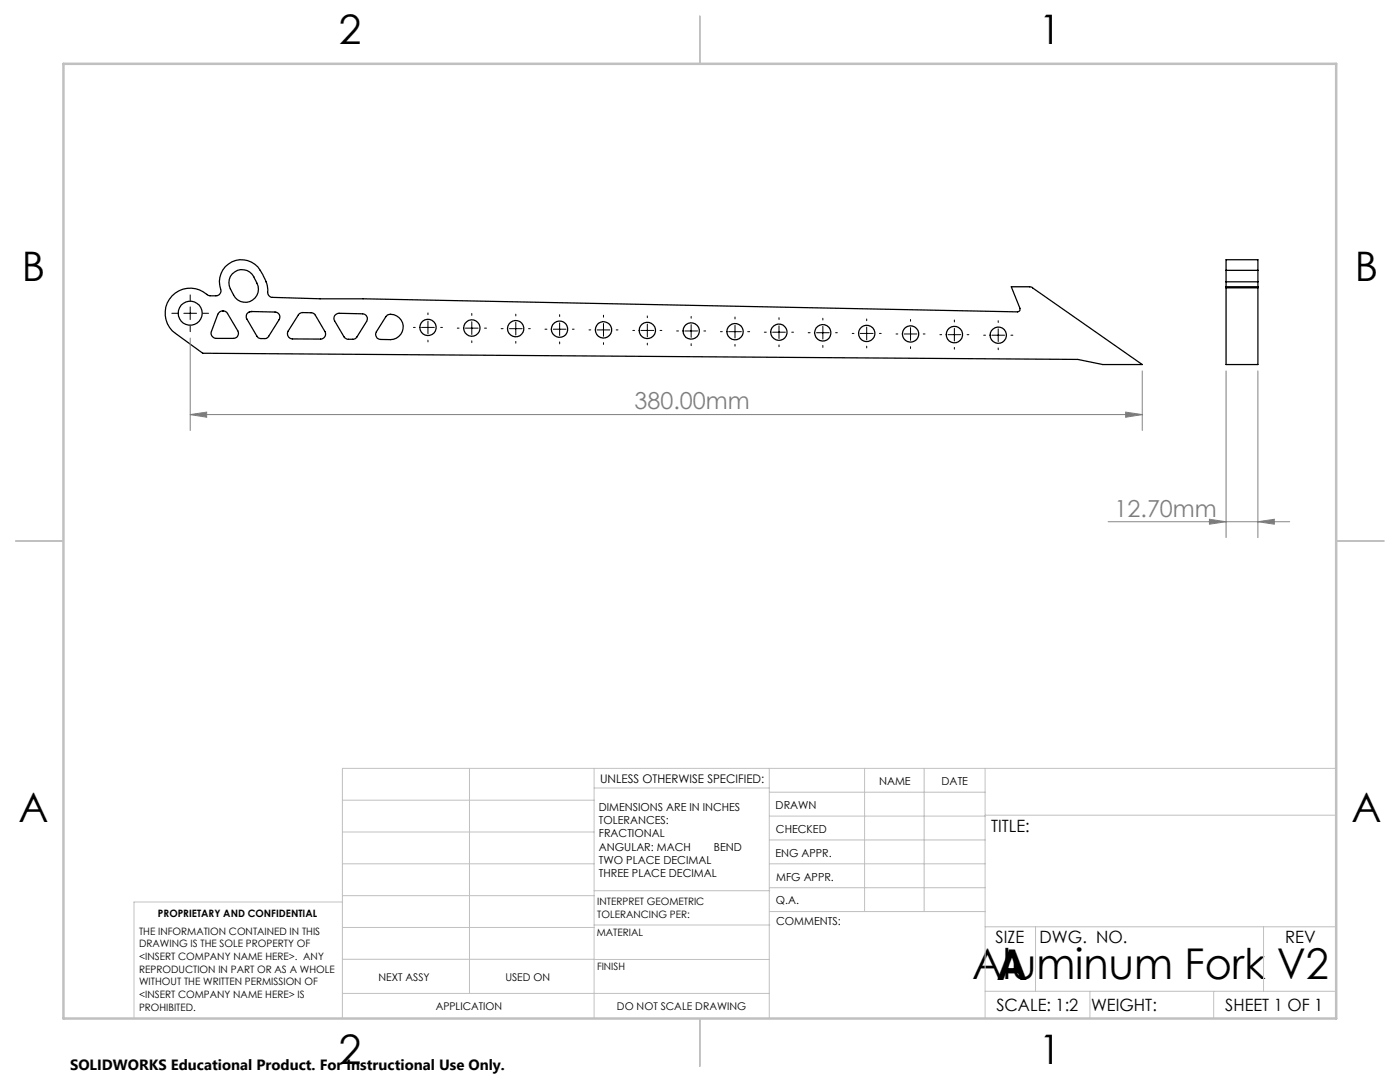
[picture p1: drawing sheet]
<svg xmlns="http://www.w3.org/2000/svg" width="279mm" height="216mm" viewBox="0 0 279 216" stroke-linecap="round" stroke-linejoin="round" font-family="sans-serif">
<g fill="none" stroke="#000" stroke-width=".25">
<path d="M34.3 59.1a5.4 5.4 0 0 1 7.4-.2l1.4 .1a.99 .99 0 0 0 .9-1.3 4.4 4.4 0 0 1 2.8-5.6 4.4 4.4 0 0 1 5.6 2.7l.8 1.7 .2 1a1.67 1.67 0 0 0 .6 1.8l9.9 .3h8.6l130.6 2.6a.52 .52 0 0 0 .5-.7l-1.8-4.3 4.1 .1 22.1 15.4h-7.9l-5-1-174.6-1.2-5.5-4a5 5 0 0 1-.7-7.4zM46.4 54.6a2.79 2.79 0 0 1 4.6 1.4 2.69 2.69 0 0 1-.9 4.1 2.69 2.69 0 0 1-3.8-1.9 3.1 3.1 0 0 1 .1-3.6zM244.7 57.2v.2M244.7 56.2v1M244.7 53.9v2.3M244.7 53.9v-2.1h6.3v2.1M244.7 57.2h6.3M244.7 57.4v15.3h6.3v-15.3M244.7 57.4h6.3M244.7 56.2h6.3M244.7 53.9h6.3M251 57.2v.2"/>
<path d="M251 56.2v1M251 53.9v2.3M43.6 62.4a1.1 1.1 0 0 1 1.8 .1l2 3.5a1.01 1.01 0 0 1-.8 1.5h-3.5a1.02 1.02 0 0 1-.9-1.4zM49.5 62.4l.6-.2 4.8 .1a.99 .99 0 0 1 .8 1.5l-2.2 3.5-.5 .3h-1l-.7-.4-2.1-3.7v-.6zM50.1 62.2h.1M59.8 62.5l.5-.1h1.9l.6 .3 2 3.4a1.01 1.01 0 0 1-.8 1.6l-5.7-.1a1.04 1.04 0 0 1-.8-1.5zM67 62.8l.7-.3 4.7 .1a.99 .99 0 0 1 .8 1.5l-2.2 3.4-.5 .2h-1.1l-.7-.4-1.9-3.3-.1-.7zM77.1 63.1l.2-.2a2.49 2.49 0 0 1 3.2 2 2.49 2.49 0 0 1-2.6 2.9l-1.9-.1a1.02 1.02 0 0 1-.9-1.5z"/>
<circle cx="38" cy="62.5" r="2.4"/>
<circle cx="85.4" cy="65.3" r="1.63"/>
<circle cx="94.2" cy="65.5" r="1.64"/>
<circle cx="102.9" cy="65.6" r="1.64"/>
<circle cx="111.7" cy="65.7" r="1.64"/>
<circle cx="120.4" cy="65.8" r="1.63"/>
<circle cx="129.2" cy="65.9" r="1.63"/>
<circle cx="137.9" cy="66" r="1.63"/>
<circle cx="146.7" cy="66.2" r="1.63"/>
<circle cx="155.4" cy="66.3" r="1.64"/>
<circle cx="164.2" cy="66.4" r="1.65"/>
<circle cx="173" cy="66.5" r="1.63"/>
<circle cx="181.7" cy="66.6" r="1.63"/>
<circle cx="190.5" cy="66.8" r="1.64"/>
<circle cx="199.2" cy="66.9" r="1.64"/>
</g>
<path d="M38 67.5v18.4M228 74v11.9M244.7 74v33.3M251 74v33.3M38 82.7l3.2-.5v1.1zM38 82.7h190M224.6 82.2l3.4 .5-3.4 .6zM221.2 104.1h36.2M241.4 103.6l3.3 .5-3.3 .5zM251 104.1l3.3-.5v1z" fill="none" stroke="#808080" stroke-width=".2"/>
<g fill="none" stroke="#000" stroke-width=".2">
<path d="M38 58.8v1.2M34.3 62.5h1.1M36.7 62.5h2.5M38 61.2v2.6M38 65.1v1.1M40.5 62.5h1.1M82.5 65.3h.4M84.1 65.3h2.6M85.4 62.4v.4M85.4 64.1v2.5M85.4 67.9v.3M87.9 65.3h.4"/>
<path d="M91.3 65.5h.3M92.9 65.5h2.5M94.2 62.5v.4M94.2 64.2v2.5M94.2 68v.4M96.7 65.5h.4M100 65.6h.4M101.7 65.6h2.5M102.9 62.7v.3M102.9 64.3v2.6M102.9 68.1v.4M105.5 65.6h.3"/>
<path d="M108.8 65.7h.3M110.4 65.7h2.6M111.7 62.8v.3M111.7 64.4v2.6M111.7 68.2v.4M114.2 65.7h.4M117.5 65.8h.4M119.2 65.8h2.5M120.4 62.9v.4M120.4 64.6v2.5M120.4 68.4v.3M123 65.8h.3"/>
<path d="M126.3 65.9h.3M127.9 65.9h2.6M129.2 63v.4M129.2 64.7v2.5M129.2 68.5v.3M131.7 65.9h.4M135 66h.4M136.7 66h2.5M137.9 63.1v.4M137.9 64.8v2.5M137.9 68.6v.4M140.5 66h.3"/>
<path d="M143.8 66.2h.3M145.4 66.2h2.6M146.7 63.3v.3M146.7 64.9v2.6M146.7 68.7v.4M149.2 66.2h.4M152.5 66.3h.4M154.2 66.3h2.5M155.5 63.4v.3M155.5 65v2.6M155.5 68.8v.4M158 66.3h.4"/>
<path d="M161.3 66.4h.4M162.9 66.4h2.6M164.2 63.5v.4M164.2 65.1v2.6M164.2 68.9v.4M166.8 66.4h.3M170.1 66.5h.3M171.7 66.5h2.5M173 63.6v.4M173 65.3v2.5M173 69.1v.3M175.5 66.5h.4"/>
<path d="M178.8 66.6h.4M180.4 66.6h2.6M181.7 63.7v.4M181.7 65.4v2.5M181.7 69.2v.3M184.3 66.6h.3M187.6 66.8h.3M189.2 66.8h2.5M190.5 63.9v.3M190.5 65.5v2.6M190.5 69.3v.4M193 66.8h.4"/>
<path d="M196.3 66.9h.4M197.9 66.9h2.6M199.2 64v.3M199.2 65.6v2.6M199.2 69.4v.4M201.8 66.9h.3"/>
</g>
<g fill="none" stroke="#c0c0c0" stroke-width=".2">
<path d="M68.3 159.7h50.3M93.7 153.3v44.9M118.6 153.3v49.9M118.6 157.2h34.9M153.5 153.3v49.9M153.5 158.1h43.1M172.5 153.3v28.6M184.4 153.3v28.6M196.6 153.3v49.9M266.7 153.3h-198.4v49.9M68.3 178.7h50.3M68.3 172.4h50.3"/>
<path d="M68.3 166h50.3M68.3 180h-41.6v23.2M118.6 177.7h35M153.5 167.6h43.1M153.5 162.8h43.1M153.5 172.4h43.1M153.5 177.1h43.1M196.6 162.7h70.1M68.3 198.2h85.2M68.3 191.4l85.2 .1M68.3 185.1h50.3M118.6 184.6h35"/>
<path d="M153.6 181.9h43M196.6 197.8h70.1M196.6 184.9h70.1M206.7 184.9v12.9M217.5 197.8v5.4M242.2 197.8v5.4M252.2 184.9v12.9"/>
</g>
<path d="M139.7 3.2v9.5M3.1 107.9h9.6M266.7 107.9h9.5M139.7 203.2v9.6" fill="none" stroke="#c0c0c0" stroke-width=".25"/>
<path d="M12.7 12.7h254v190.5h-254z" fill="none" stroke="#c0c0c0" stroke-width=".5"/>
<g fill="#808080">
<path d="M251 104.1l3.3-.5v1zM241.4 103.6l3.3 .5-3.3 .5z"/>
<path d="M38 82.7l3.2-.5v1.1zM224.6 82.2l3.4 .5-3.4 .6z"/>
</g>
<g font-size="8.5">
<text x="194" y="195.4">Aluminum Fork V2</text>
<text x="198.9" y="195.5">A</text>
</g>
<g font-size="8.1">
<text x="67.6" y="8.9">2</text>
<text x="207.3" y="8.9">1</text>
<text x="4.4" y="56.1">B</text>
<text x="270.4" y="56.1">B</text>
<text x="3.7" y="164.1">A</text>
<text x="269.7" y="164.1">A</text>
<text x="67.6" y="212.4">2</text>
<text x="207.3" y="212.4">1</text>
</g>
<g font-size="4.7" fill="#808080">
<text x="126.6" y="81.7">380.00mm</text>
<text x="222.5" y="103.1">12.70mm</text>
</g>
<g font-size="3.4">
<text x="197.8" y="166">TITLE:</text>
<text x="198.7" y="188.1">SIZE</text>
<text x="207.5" y="188.1">DWG. NO.</text>
<text x="256.5" y="188.2">REV</text>
<text x="198.8" y="201.7">SCALE: 1:2</text>
<text x="217.7" y="201.8">WEIGHT:</text>
<text x="244.5" y="201.7">SHEET 1 OF 1</text>
</g>
<text font-size="3" x="14" y="213.5">SOLIDWORKS Educational Product. For Instructional Use Only.</text>
<text font-size="2.4" x="119.8" y="156.2">UNLESS OTHERWISE SPECIFIED:</text>
<g font-size="2.2">
<text x="119.5" y="161.8">DIMENSIONS ARE IN INCHES</text>
<text x="154.8" y="161.4">DRAWN</text>
<text x="175.4" y="156.6">NAME</text>
<text x="187.9" y="156.7">DATE</text>
<text x="119.5" y="164.4">TOLERANCES:</text>
<text x="119.5" y="167.1">FRACTIONAL</text>
<text x="154.9" y="166.3">CHECKED</text>
<text x="119.5" y="169.7">ANGULAR: MACH</text>
<text x="119.5" y="172.4">TWO PLACE DECIMAL</text>
<text x="142.5" y="169.7">BEND</text>
<text x="154.8" y="170.9">ENG APPR.</text>
<text x="119.5" y="175">THREE PLACE DECIMAL</text>
<text x="154.9" y="175.7">MFG APPR.</text>
<text x="154.9" y="180.4">Q.A.</text>
<text x="154.9" y="184.6">COMMENTS:</text>
</g>
<g font-size="2.1">
<text x="75.5" y="195.7">NEXT ASSY</text>
<text x="100.9" y="195.7">USED ON</text>
<text x="86.9" y="201.5">APPLICATION</text>
<text x="123.1" y="201.6">DO NOT SCALE DRAWING</text>
</g>
<g font-size="2">
<text x="31.5" y="182.9">PROPRIETARY AND CONFIDENTIAL</text>
<text x="119.2" y="180.6">INTERPRET GEOMETRIC</text>
<text x="119.2" y="183.1">TOLERANCING PER:</text>
<text x="27.8" y="186.5">THE INFORMATION CONTAINED IN THIS</text>
<text x="27.8" y="189">DRAWING IS THE SOLE PROPERTY OF</text>
<text x="27.8" y="191.6">&lt;INSERT COMPANY NAME HERE&gt;. ANY</text>
<text x="119.1" y="186.7">MATERIAL</text>
<text x="27.8" y="194.1">REPRODUCTION IN PART OR AS A WHOLE</text>
<text x="27.8" y="196.6">WITHOUT THE WRITTEN PERMISSION OF</text>
<text x="119.1" y="193.5">FINISH</text>
<text x="27.8" y="199.1">&lt;INSERT COMPANY NAME HERE&gt; IS</text>
<text x="27.8" y="201.7">PROHIBITED.</text>
</g>
</svg>
